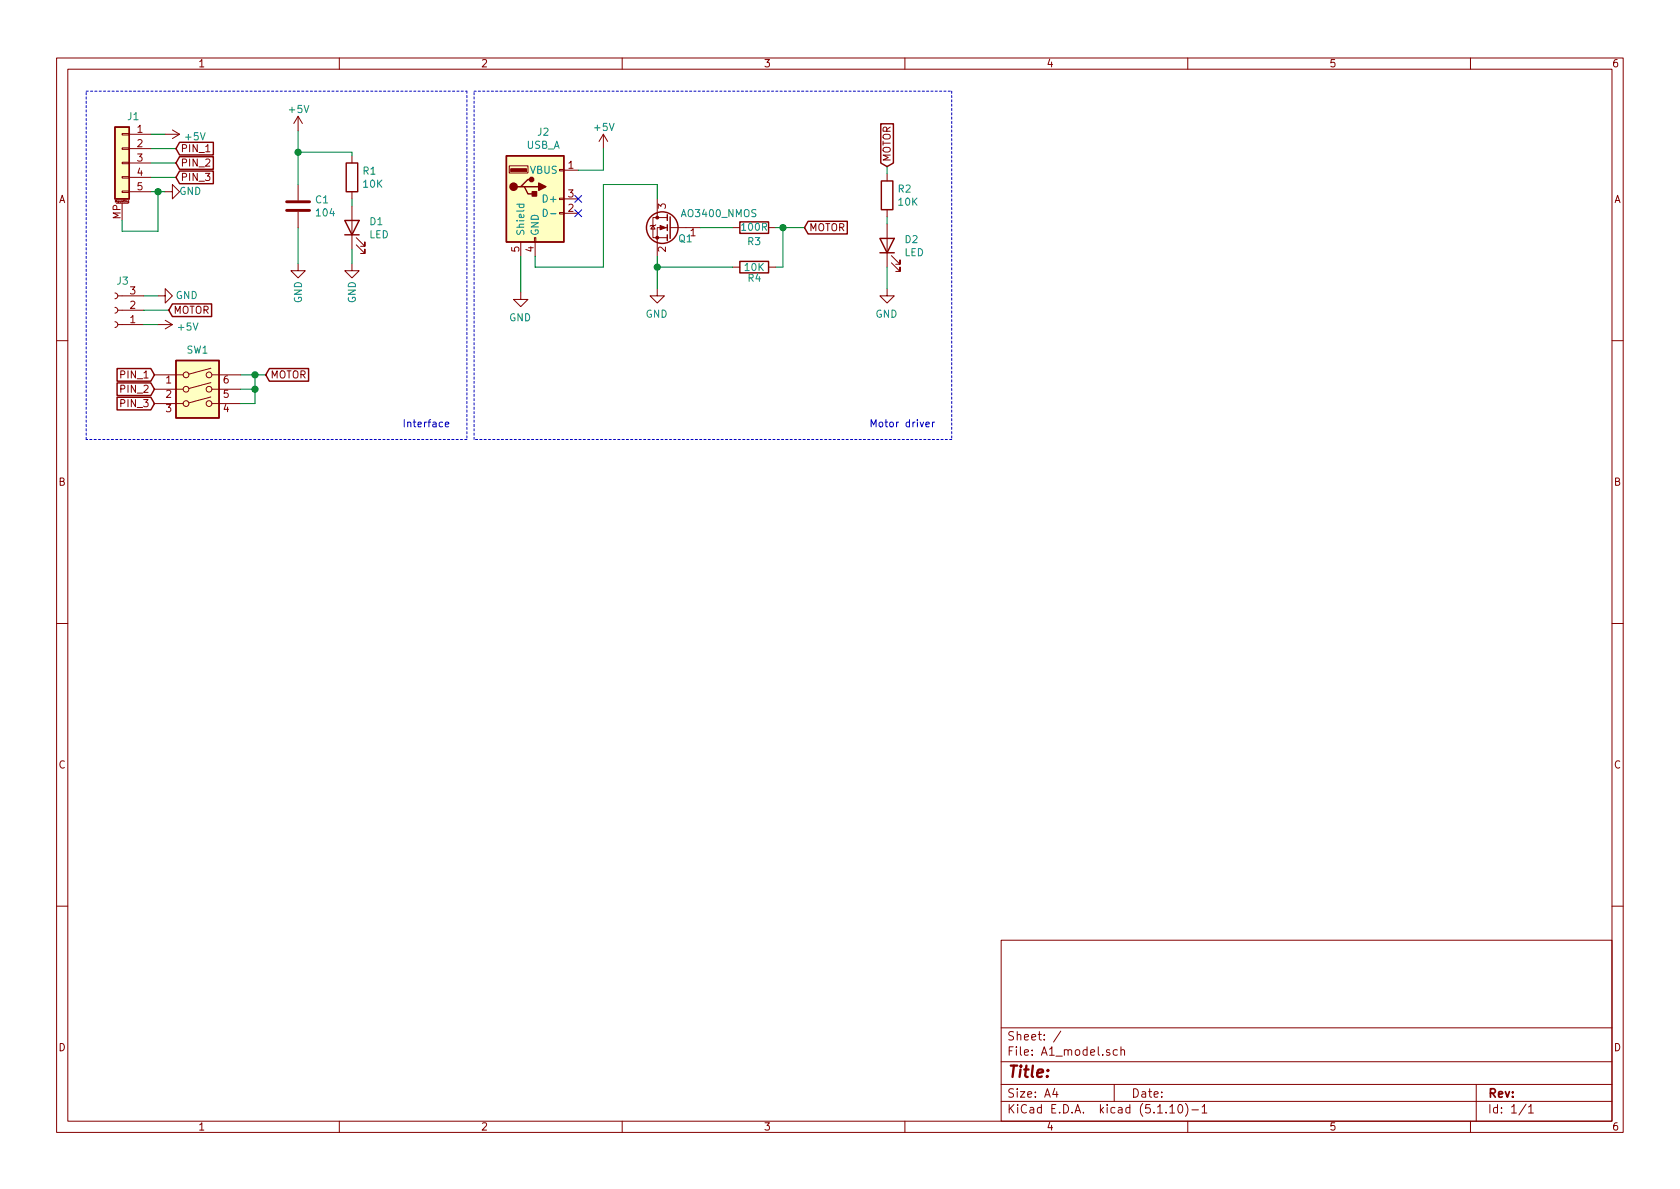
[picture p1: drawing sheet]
<svg xmlns="http://www.w3.org/2000/svg" width="297mm" height="210mm" viewBox="0 0 297 210" stroke-linecap="round" stroke-linejoin="round" font-family="sans-serif">
<g fill="none" stroke="#840000" stroke-width=".18">
<path d="M10 10.3h277v189.9h-277zM12 12.2h273v186.1h-273zM60 10.3v1.9M110 10.3v1.9M160 10.3v1.9M210 10.3v1.9M260 10.3v1.9M20.6 35.9h2M21.6 33.8h1.3v.2h-1.3zM21.6 31.2h1.3v.3h-1.3zM21.6 28.7h1.3v.3h-1.3zM21.6 26.2h1.3v.2h-1.3z"/>
<path d="M21.6 23.6h1.3v.3h-1.3zM21.6 35.9v3.1M22.8 35.5v.4h-.2M22.8 35.5l-.2 .1v.2h.2M22.9 23.7h3.8M22.9 26.3h3.8M22.9 28.8h3.8M22.9 31.4h3.8M22.9 33.9h3.8M29.2 33.9h1.3v-1.3l1.2 1.3-1.2 1.3v-1.3M29.2 23.7h2.5M30.5 23l1.2 .7"/>
<path d="M31.7 23.7l-1.2 .8M36.4 26.8h.7M52.7 20.6l-.8 1.2M52.7 20.6v2.5M52.7 32.6v2.8M52.7 37.5v2.8M52.7 20.6l.8 1.2M62.2 27.6v1.2M62.2 33.9v1.3M62.2 36.4v7.7M90 29.3h3.3v1.3h-3.3zM98.9 37.6h.8v.2h-.8z"/>
<path d="M98.9 35h.8v.3h-.8zM98.9 30h.8v.2h-.8zM99.7 30.1h2.5M99.7 37.7h2.5M99.7 35.2h2.5M106.7 23.7l-.8 1.3M106.7 23.7v2.6M106.7 23.7l.7 1.3M115.4 39.9l.4 .6h-.7zM116 39.7l-.2 .2h-.7l-.2 .1M116.2 35.2v3.3M118 38.5h-2.6v3.5h2.6"/>
<path d="M156.8 30.7v1.3M156.8 37.1v1.2M156.8 39.6v7.6M20.3 51.8l.4 .1 .1 .3-.1 .4-.4 .2M20.3 54.4l.4 .1 .1 .3-.1 .4-.4 .2M20.3 56.9l.4 .1 .1 .3-.1 .4-.4 .2M20.8 57.4h4.6M20.8 52.3h4.6M20.8 54.9h4.6M27.9 52.3h1.3v-1.3l1.3 1.3-1.3 1.3v-1.3M27.9 57.4h2.6M29.2 56.6l1.3 .8"/>
<path d="M30.5 57.4l-1.3 .8M52.7 46.6v1.3h1.3l-1.3 1.2-1.3-1.2h1.3M62.2 46.6v1.3h1.3l-1.3 1.2-1.2-1.2h1.2M63 43.3l1.5 1.5v-.7v.7h-.7M63 42l1.5 1.6v-.8v.8h-.7M92.1 51.7v1.3h1.2l-1.2 1.2-1.3-1.2h1.3M92.1 42.8v2.5M94.5 42h.2v.8h-.2zM94.6 42.8v2.5M116.2 51v1.3h1.3l-1.3 1.3-1.3-1.3h1.3M118 40.3h-1.8v5M118.5 40.3h5.3"/>
<path d="M129.5 40.3h1.3M129.5 47.2h1.3M135.9 40.3h1.3M135.9 47.2h1.3M156.8 51v1.3h1.3l-1.3 1.3-1.2-1.3h1.2M157.6 46.5l1.5 1.5v-.8v.8h-.7M157.6 45.2l1.5 1.5v-.7v.7h-.7M10 60.2h2M27.3 66.3h5.1M27.3 68.8h5.1M27.3 71.4h5.1M37.3 70.2l-3.9 1"/>
<path d="M37.3 67.7l-3.9 1M37.3 65.1l-3.9 1.1M37.5 66.3h5M37.5 68.8h5M37.5 71.4h5M285 60.2h2M10 110.3h2M285 110.3h2M10 160.2h2M177 166.3h108v32h-108zM285 160.2h2M60 198.3v1.9"/>
<path d="M110 198.3v1.9M160 198.3v1.9M177 194.8h108M177 191.8h108M177 187.8h108M177 181.8h108M186.5 192.5l-.4 1h1M186.8 193v1M187.6 182.3l-1.3 2M197 191.8v3M197.6 185.7l-.5-.1-.3 .3 .1 .6 .2 .1 .5-.1M198.2 185.7l.2-.1 .4 .1v.9"/>
<path d="M198.2 185.1v1.5M206.8 195.8l.5-.5v1.5M206.8 196.8h.9M208.5 195.4l.1-.1a.8 .8 0 0 1 .5 .8 .8 .8 0 0 1-.5 .7 1 1 0 0 1-.1-1.4zM209.6 195.1a1.71 1.71 0 0 1 0 2.3M210 198.3v1.9M210.7 196.3h1.2M212.5 195.8l.5-.5v1.5M212.5 196.8h.9M260 198.3v1.9M261 191.8v6.5M269.8 195.2l-1.2 2"/>
<path d="M270.3 195.8l.4-.5v1.5M270.3 196.8h.8"/>
<circle cx="32.9" cy="71.4" r=".51"/>
<circle cx="32.9" cy="68.8" r=".51"/>
<circle cx="32.9" cy="66.3" r=".51"/>
<circle cx="37" cy="68.8" r=".51"/>
<circle cx="37" cy="66.3" r=".51"/>
<circle cx="37" cy="71.4" r=".51"/>
</g>
<g fill="none" stroke="#840000" stroke-width=".25">
<path d="M20.3 22.5h2.6v12.7h-2.6zM31.7 25.2h6v2.2h-6l-.6-1.1zM31.7 30.2h6v2.3h-6l-.6-1.1zM31.7 27.7h6v2.2h-6l-.6-1.1zM61 39h2.5l-1.3 2.5zM61.2 28.8h2v5.1h-2zM89.5 27.6h10.2v15.2h-10.2zM92.1 33h.6l.6 1.3h1.3M92.7 33h2.5M94 31.7h-.7l-1.2 1.3h-.7M118 38v1M118 39.7v1.1"/>
<path d="M118.5 38.3v3.9M130.8 39.2h5.1v2.1h-5.1zM142.9 39.1h6.9v2.3h-6.9l-.7-1.1zM155.7 21.9h2.3v6.9l-1.2 .7-1.1-.7zM155.8 32h2.1v5.1h-2.1zM30.5 53.7h6.9v2.3h-6.9l-.7-1.1zM61 41.5h2.5M118 41.5v1M130.8 46.2h5.1v2.1h-5.1zM155.6 42.2h2.5l-1.3 2.5zM155.6 44.7h2.5M20.7 65.2h6l.6 1.1-.6 1.1h-6z"/>
<path d="M20.7 67.7h6l.6 1.1-.6 1.1h-6zM20.7 70.3h6l.6 1.1-.6 1.1h-6zM31.1 63.7h7.6v10.2h-7.6zM47.6 65.2h7v2.2h-7l-.6-1.1z"/>
<circle cx="117.1" cy="40.3" r="2.79"/>
</g>
<g fill="#840000" stroke="#840000" stroke-width=".18">
<path d="M116.7 39.9l1 .4-1 .3z"/>
<path d="M90.3 29.8h2.8v.5h-2.8z"/>
<circle cx="116.2" cy="42" r=".25"/>
<circle cx="116.2" cy="38.5" r=".25"/>
</g>
<g fill="#ffffc2" stroke="#ffffc2" stroke-width=".18">
<path d="M89.5 27.6h10.2v15.2h-10.2z"/>
<path d="M31.1 63.7h7.6v10.2h-7.6z"/>
<path d="M20.3 22.5h2.6v12.7h-2.6z"/>
</g>
<g fill="#840000" stroke="#840000" stroke-width=".25">
<path d="M94.1 33.9h.8v.8h-.8z"/>
<path d="M95.2 32.4l1.3 .6-1.3 .6z"/>
<circle cx="90.8" cy="33" r=".63"/>
<circle cx="94" cy="31.7" r=".38"/>
</g>
<path d="M91.4 36.1h1.2M91.8 36.1v.4l.2 .2 .6-.1v-.5M96.1 37a.64 .64 0 0 1 .7 .6 .64 .64 0 0 1-.7 .7zM97.3 37.8h1" fill="none" stroke="#008484" stroke-width=".18"/>
<path d="M50.7 37.2h4M50.7 35.7h4" fill="none" stroke="#840000" stroke-width=".51"/>
<path d="M15.2 16.1h67.3M82.5 16.1v61.6M83.8 16.1h84.5M168.3 16.1v61.6M15.2 77.7v-61.6M82.5 77.7h-67.3M83.8 77.7v-61.6M168.3 77.7h-84.5" fill="none" stroke="#0000c2" stroke-width=".18" stroke-dasharray=".4 .4"/>
<g fill="none" stroke="#008400" stroke-width=".18">
<path d="M26.7 28.8h4.4M26.7 33.9h2.5M26.7 31.4h4.4M26.7 26.3h4.4M26.7 23.7h2.5M27.9 33.9v7h-6.3v-1.9M52.7 26.9h9.5v.7M52.7 23.1v9.5M62.2 35.2v1.2M106.7 26.3v3.8h-4.5M116.2 35.2v-2.6h-9.5v14.6h-12.1v-1.9M156.8 29.5v1.2"/>
<path d="M156.8 38.3v1.3M25.4 52.3h2.5M25.4 57.4h2.5M25.4 54.9h4.4M52.7 40.3v6.3M62.2 44.1v2.5M92.1 45.3v6.4M116.2 47.2h13.3M116.2 45.3v5.7M123.8 40.3h5.7M137.2 40.3h5M138.4 40.3v6.9h-1.2"/>
<path d="M156.8 47.2v3.8M42.5 68.8h2.6M42.5 66.3h4.5M45.1 66.3v5.1h-2.6"/>
</g>
<path d="M78.7 75.1l.6-.2v-.2l-.4-.1-.2 .2 .1 .6h.5M163.7 75.1l.6-.2v-.2l-.4-.1-.2 .2 .1 .6h.5M164.9 74.6v.9M165.2 74.6l-.2 .1-.1 .2" fill="none" stroke="#0000c2" stroke-width=".18"/>
<g fill="#008400" stroke="#008400" stroke-width=".25">
<circle cx="138.4" cy="40.3" r=".51"/>
<circle cx="116.2" cy="47.2" r=".51"/>
<circle cx="27.9" cy="33.9" r=".51"/>
<circle cx="45.1" cy="66.3" r=".51"/>
<circle cx="45.1" cy="68.8" r=".51"/>
<circle cx="52.7" cy="26.9" r=".51"/>
</g>
<path d="M101.6 37.1l1.2 1.2M101.6 34.6l1.2 1.2M102.8 37.1l-1.2 1.2M102.8 34.6l-1.2 1.2" fill="none" stroke="#000084" stroke-width=".18"/>
<text font-size="2.8" fill="#840000" x="178" y="190.5">Title:</text>
<g font-size="2.1" fill="#840000">
<text x="178" y="184">Sheet: /</text>
<text x="178" y="186.7">File: A1_model.sch</text>
<text x="178" y="196.9">KiCad E.D.A. kicad (5.1.10)-1</text>
<text x="178" y="194.1">Size: A4</text>
<text x="200" y="194.1">Date:</text>
<text x="263" y="194.1">Rev:</text>
<text x="263" y="196.9">Id: 1/1</text>
</g>
<g font-size="1.8" fill="#840000">
<text x="35" y="11.9">1</text>
<text x="85" y="11.9">2</text>
<text x="135" y="11.9">3</text>
<text x="185" y="11.9">4</text>
<text x="235" y="11.9">5</text>
<text x="285" y="11.9">6</text>
<text x="24.3" y="23.5">1</text>
<text x="24.3" y="26">2</text>
<text x="24.3" y="28.6">3</text>
<text x="31.9" y="26.9">PIN_1</text>
<text x="31.9" y="29.5">PIN_2</text>
<text x="100.5" y="29.8">1</text>
<text x="157.5" y="28.7" transform="rotate(-90 157.5 28.7)">MOTOR</text>
<text x="10.4" y="35.9">A</text>
<text x="24.3" y="31.1">4</text>
<text x="24.3" y="33.6">5</text>
<text x="31.9" y="32">PIN_3</text>
<text x="100.5" y="34.9">3</text>
<text x="285.4" y="35.9">A</text>
<text x="21.3" y="38.8" transform="rotate(-90 21.3 38.8)">MP</text>
<text x="100.5" y="37.5">2</text>
<text x="117.7" y="36.9" transform="rotate(-90 117.7 36.9)">3</text>
<text x="122.1" y="41.8">1</text>
<text x="143" y="40.9">MOTOR</text>
<text x="91.8" y="44.5" transform="rotate(-90 91.8 44.5)">5</text>
<text x="94.4" y="44.5" transform="rotate(-90 94.4 44.5)">4</text>
<text x="117.7" y="44.5" transform="rotate(-90 117.7 44.5)">2</text>
<text x="23" y="52.1">3</text>
<text x="23" y="57.1">1</text>
<text x="23" y="54.6">2</text>
<text x="30.6" y="55.5">MOTOR</text>
<text x="21.6" y="66.9">PIN_1</text>
<text x="21.6" y="69.5">PIN_2</text>
<text x="29.4" y="67.8">1</text>
<text x="29.4" y="70.4">2</text>
<text x="39.5" y="70.4">5</text>
<text x="39.5" y="67.8">6</text>
<text x="47.8" y="66.9">MOTOR</text>
<text x="21.6" y="72">PIN_3</text>
<text x="29.4" y="72.9">3</text>
<text x="39.5" y="72.9">4</text>
<text x="10.4" y="85.9">B</text>
<text x="285.4" y="85.9">B</text>
<text x="10.4" y="135.9">C</text>
<text x="285.4" y="135.9">C</text>
<text x="10.4" y="185.9">D</text>
<text x="285.4" y="185.9">D</text>
<text x="35" y="199.9">1</text>
<text x="85" y="199.9">2</text>
<text x="135" y="199.9">3</text>
<text x="185" y="199.9">4</text>
<text x="235" y="199.9">5</text>
<text x="285" y="199.9">6</text>
</g>
<g font-size="1.8" fill="#008484">
<text x="22.6" y="21.3">J1</text>
<text x="51.2" y="20">+5V</text>
<text x="95.1" y="24">J2</text>
<text x="105.2" y="23.2">+5V</text>
<text x="32.9" y="24.8">+5V</text>
<text x="93.1" y="26.3">USB_A</text>
<text x="31.7" y="34.5">GND</text>
<text x="55.8" y="36">C1</text>
<text x="64.2" y="30.9">R1</text>
<text x="64.3" y="33.2">10K</text>
<text x="93.8" y="30.7">VBUS</text>
<text x="96.4" y="35.8">D+</text>
<text x="158.8" y="34.1">R2</text>
<text x="56" y="38.3">104</text>
<text x="65.4" y="39.8">D1</text>
<text x="92.7" y="41.8" transform="rotate(-90 92.7 41.8)">Shield</text>
<text x="95.2" y="41.8" transform="rotate(-90 95.2 41.8)">GND</text>
<text x="120.7" y="38.4">AO3400_NMOS</text>
<text x="131.2" y="40.8">100R</text>
<text x="158.9" y="36.4">10K</text>
<text x="65.3" y="42.1">LED</text>
<text x="120" y="42.8">Q1</text>
<text x="131.7" y="47.9">10K</text>
<text x="132.2" y="43.4">R3</text>
<text x="159.9" y="45.3">LED</text>
<text x="160" y="43">D2</text>
<text x="20.7" y="50.3">J3</text>
<text x="31.1" y="52.9">GND</text>
<text x="53.4" y="53.6" transform="rotate(-90 53.4 53.6)">GND</text>
<text x="62.9" y="53.6" transform="rotate(-90 62.9 53.6)">GND</text>
<text x="132.3" y="49.8">R4</text>
<text x="31.6" y="58.5">+5V</text>
<text x="90" y="56.8">GND</text>
<text x="114.1" y="56.2">GND</text>
<text x="154.8" y="56.2">GND</text>
<text x="33" y="62.5">SW1</text>
</g>
<g font-size="1.8" fill="#0000c2">
<text x="71.1" y="75.6">Interface</text>
<text x="153.7" y="75.6">Motor driver</text>
</g>
<text font-size=".5" fill="#840000" x="20.4" y="35.8">Mounting</text>
</svg>
